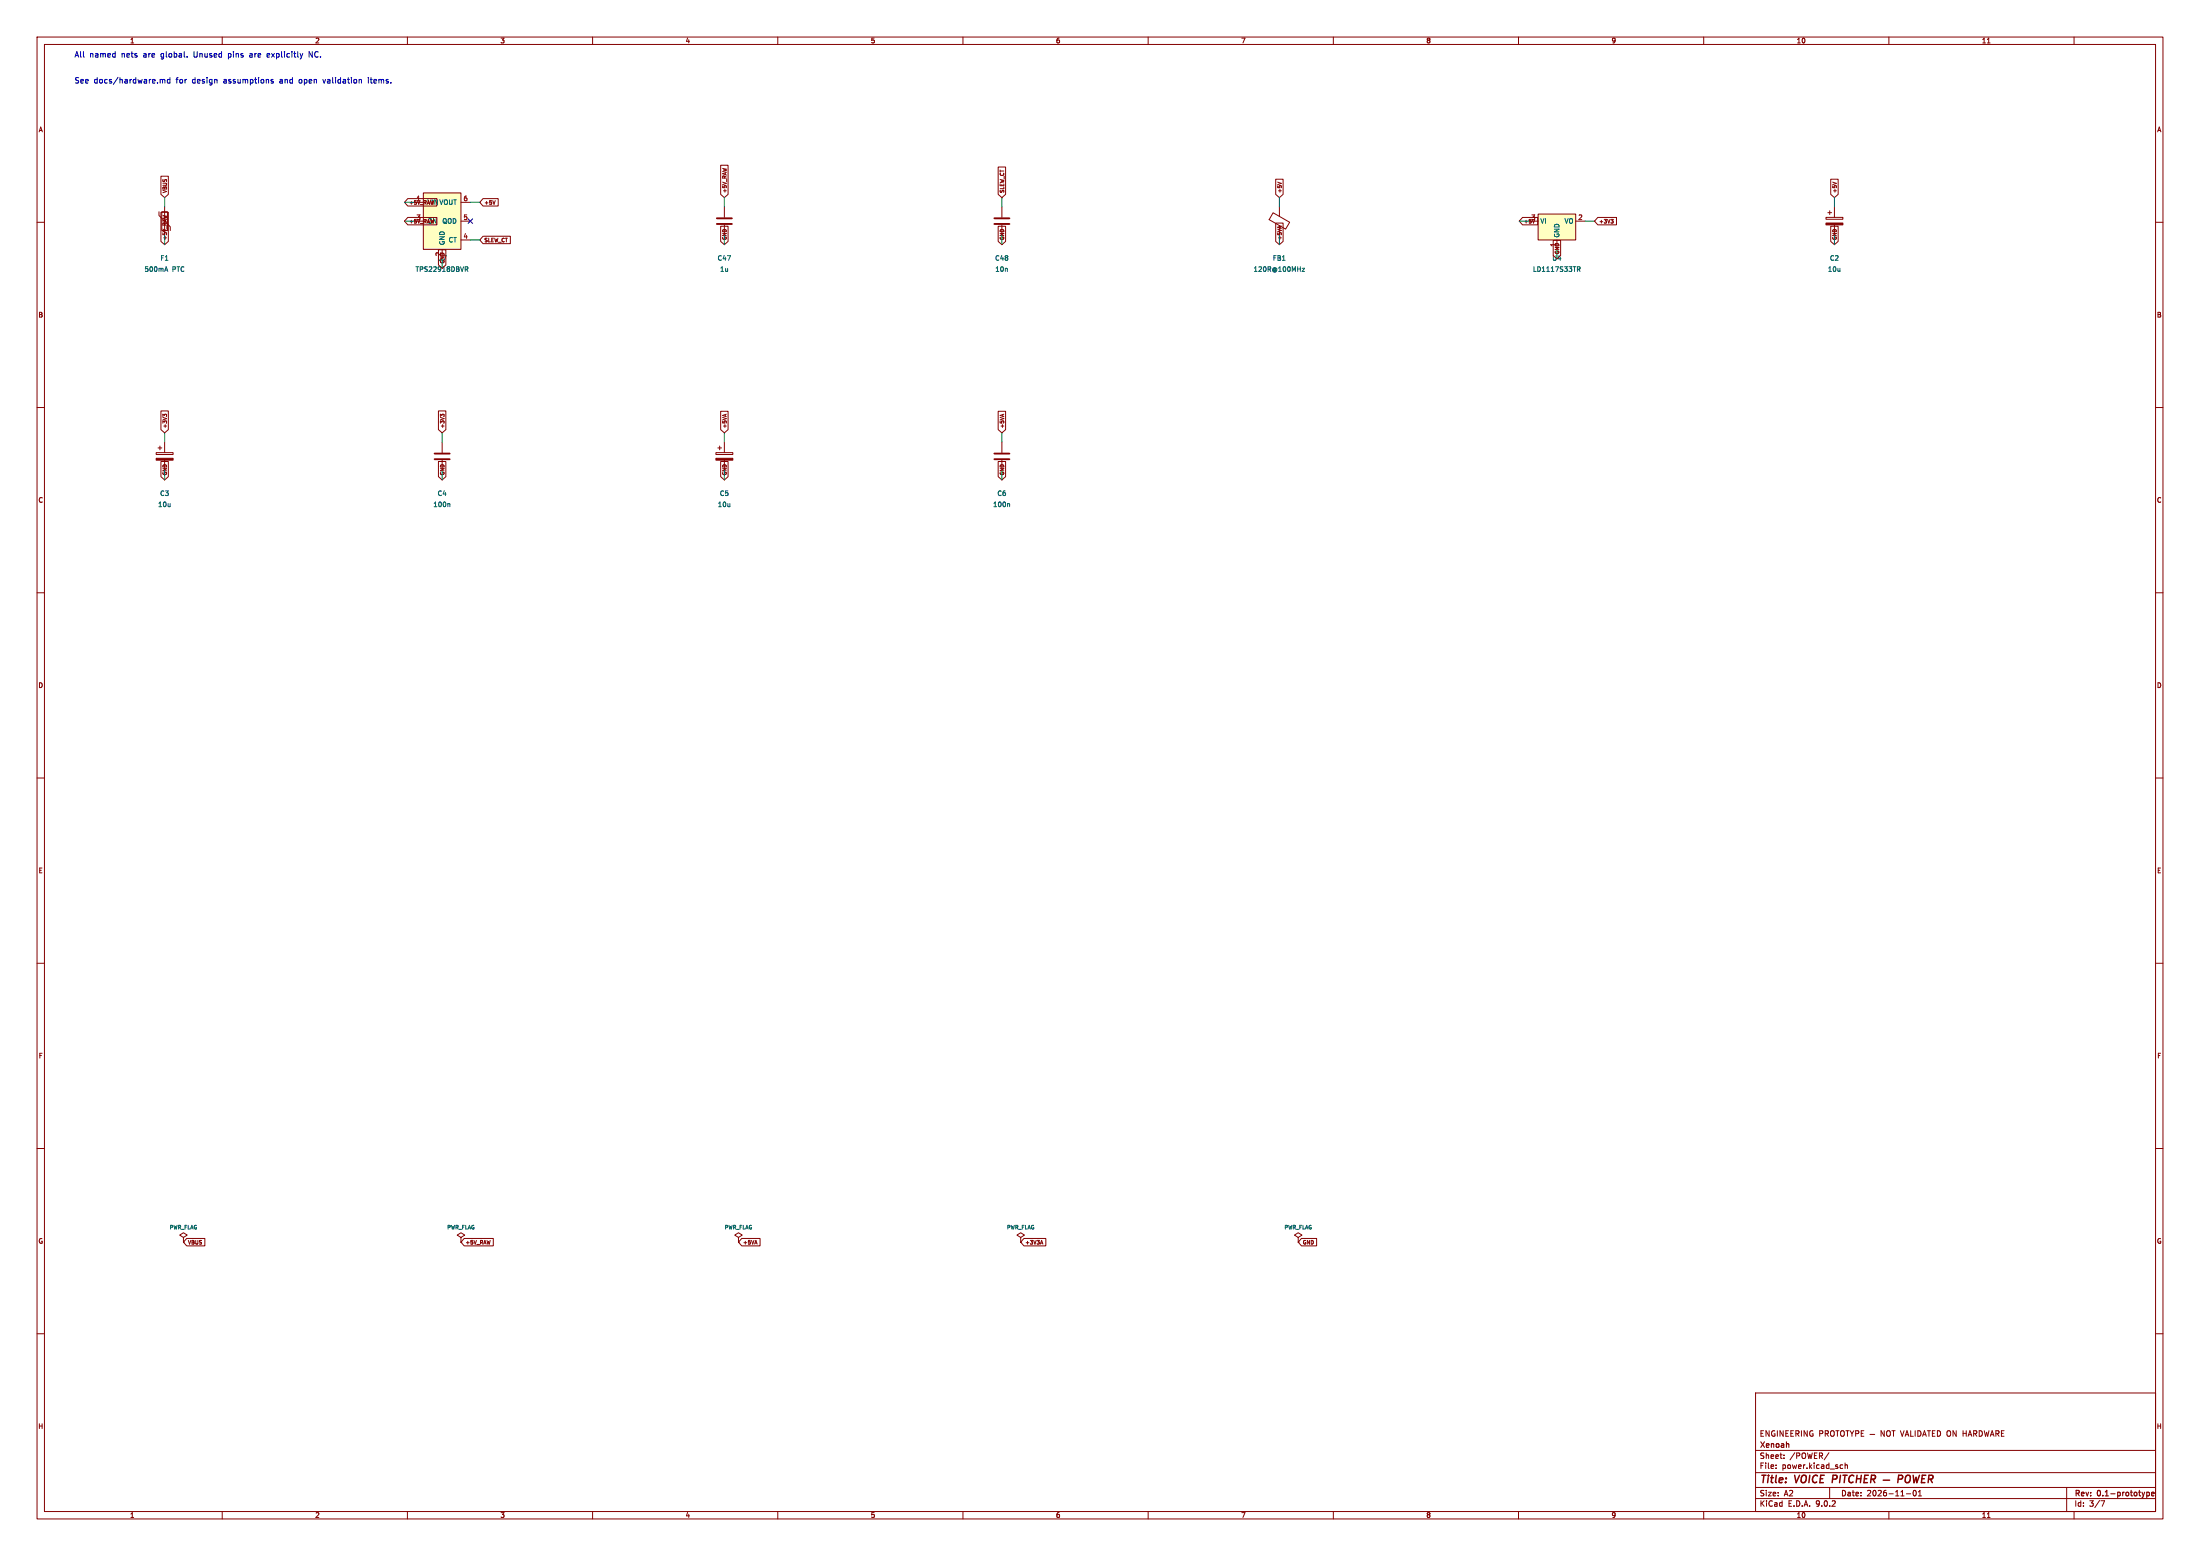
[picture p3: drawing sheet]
(kicad_sch (version 20250114) (generator "eeschema") (paper "A2")
   (title_block (title "VOICE PITCHER — POWER") (date "2026-11-01") (rev "0.1-prototype")
    (company "Xenoah") (comment 1 "ENGINEERING PROTOTYPE — NOT VALIDATED ON HARDWARE"))
(lib_symbols (symbol "Device:C" (pin_numbers (hide yes)) (pin_names (offset 0.254)) (exclude_from_sim no) (in_bom yes) (on_board yes) (property "Reference" "C" (at 0.635 2.54 0) (effects (font (size 1.27 1.27)) (justify left))) (property "Value" "C" (at 0.635 -2.54 0) (effects (font (size 1.27 1.27)) (justify left))) (property "Footprint" "" (at 0.9652 -3.81 0) (effects (font (size 1.27 1.27)) (hide yes))) (property "Datasheet" "~" (at 0 0 0) (effects (font (size 1.27 1.27)) (hide yes))) (property "Description" "Unpolarized capacitor" (at 0 0 0) (effects (font (size 1.27 1.27)) (hide yes))) (property "ki_keywords" "cap capacitor" (at 0 0 0) (effects (font (size 1.27 1.27)) (hide yes))) (property "ki_fp_filters" "C_*" (at 0 0 0) (effects (font (size 1.27 1.27)) (hide yes))) (symbol "C_0_1" (polyline (pts (xy -2.032 0.762) (xy 2.032 0.762)) (stroke (width 0.508) (type default)) (fill (type none))) (polyline (pts (xy -2.032 -0.762) (xy 2.032 -0.762)) (stroke (width 0.508) (type default)) (fill (type none)))) (symbol "C_1_1" (pin passive line (at 0 3.81 270) (length 2.794) (name "~" (effects (font (size 1.27 1.27)))) (number "1" (effects (font (size 1.27 1.27))))) (pin passive line (at 0 -3.81 90) (length 2.794) (name "~" (effects (font (size 1.27 1.27)))) (number "2" (effects (font (size 1.27 1.27)))))) (embedded_fonts no))
(symbol "Device:C_Polarized" (pin_numbers (hide yes)) (pin_names (offset 0.254)) (exclude_from_sim no) (in_bom yes) (on_board yes) (property "Reference" "C" (at 0.635 2.54 0) (effects (font (size 1.27 1.27)) (justify left))) (property "Value" "C_Polarized" (at 0.635 -2.54 0) (effects (font (size 1.27 1.27)) (justify left))) (property "Footprint" "" (at 0.9652 -3.81 0) (effects (font (size 1.27 1.27)) (hide yes))) (property "Datasheet" "~" (at 0 0 0) (effects (font (size 1.27 1.27)) (hide yes))) (property "Description" "Polarized capacitor" (at 0 0 0) (effects (font (size 1.27 1.27)) (hide yes))) (property "ki_keywords" "cap capacitor" (at 0 0 0) (effects (font (size 1.27 1.27)) (hide yes))) (property "ki_fp_filters" "CP_*" (at 0 0 0) (effects (font (size 1.27 1.27)) (hide yes))) (symbol "C_Polarized_0_1" (rectangle (start -2.286 0.508) (end 2.286 1.016) (stroke (width 0) (type default)) (fill (type none))) (polyline (pts (xy -1.778 2.286) (xy -0.762 2.286)) (stroke (width 0) (type default)) (fill (type none))) (polyline (pts (xy -1.27 2.794) (xy -1.27 1.778)) (stroke (width 0) (type default)) (fill (type none))) (rectangle (start 2.286 -0.508) (end -2.286 -1.016) (stroke (width 0) (type default)) (fill (type outline)))) (symbol "C_Polarized_1_1" (pin passive line (at 0 3.81 270) (length 2.794) (name "~" (effects (font (size 1.27 1.27)))) (number "1" (effects (font (size 1.27 1.27))))) (pin passive line (at 0 -3.81 90) (length 2.794) (name "~" (effects (font (size 1.27 1.27)))) (number "2" (effects (font (size 1.27 1.27)))))) (embedded_fonts no))
(symbol "Device:FerriteBead" (pin_numbers (hide yes)) (pin_names (offset 0)) (exclude_from_sim no) (in_bom yes) (on_board yes) (property "Reference" "FB" (at -3.81 0.635 90) (effects (font (size 1.27 1.27)))) (property "Value" "FerriteBead" (at 3.81 0 90) (effects (font (size 1.27 1.27)))) (property "Footprint" "" (at -1.778 0 90) (effects (font (size 1.27 1.27)) (hide yes))) (property "Datasheet" "~" (at 0 0 0) (effects (font (size 1.27 1.27)) (hide yes))) (property "Description" "Ferrite bead" (at 0 0 0) (effects (font (size 1.27 1.27)) (hide yes))) (property "ki_keywords" "L ferrite bead inductor filter" (at 0 0 0) (effects (font (size 1.27 1.27)) (hide yes))) (property "ki_fp_filters" "Inductor_* L_* *Ferrite*" (at 0 0 0) (effects (font (size 1.27 1.27)) (hide yes))) (symbol "FerriteBead_0_1" (polyline (pts (xy -2.7686 0.4064) (xy -1.7018 2.2606) (xy 2.7686 -0.3048) (xy 1.6764 -2.159) (xy -2.7686 0.4064)) (stroke (width 0) (type default)) (fill (type none))) (polyline (pts (xy 0 1.27) (xy 0 1.2954)) (stroke (width 0) (type default)) (fill (type none))) (polyline (pts (xy 0 -1.27) (xy 0 -1.2192)) (stroke (width 0) (type default)) (fill (type none)))) (symbol "FerriteBead_1_1" (pin passive line (at 0 3.81 270) (length 2.54) (name "~" (effects (font (size 1.27 1.27)))) (number "1" (effects (font (size 1.27 1.27))))) (pin passive line (at 0 -3.81 90) (length 2.54) (name "~" (effects (font (size 1.27 1.27)))) (number "2" (effects (font (size 1.27 1.27)))))) (embedded_fonts no))
(symbol "Device:Polyfuse" (pin_numbers (hide yes)) (pin_names (offset 0)) (exclude_from_sim no) (in_bom yes) (on_board yes) (property "Reference" "F" (at -2.54 0 90) (effects (font (size 1.27 1.27)))) (property "Value" "Polyfuse" (at 2.54 0 90) (effects (font (size 1.27 1.27)))) (property "Footprint" "" (at 1.27 -5.08 0) (effects (font (size 1.27 1.27)) (justify left) (hide yes))) (property "Datasheet" "~" (at 0 0 0) (effects (font (size 1.27 1.27)) (hide yes))) (property "Description" "Resettable fuse, polymeric positive temperature coefficient" (at 0 0 0) (effects (font (size 1.27 1.27)) (hide yes))) (property "ki_keywords" "resettable fuse PTC PPTC polyfuse polyswitch" (at 0 0 0) (effects (font (size 1.27 1.27)) (hide yes))) (property "ki_fp_filters" "*polyfuse* *PTC*" (at 0 0 0) (effects (font (size 1.27 1.27)) (hide yes))) (symbol "Polyfuse_0_1" (polyline (pts (xy -1.524 2.54) (xy -1.524 1.524) (xy 1.524 -1.524) (xy 1.524 -2.54)) (stroke (width 0) (type default)) (fill (type none))) (rectangle (start -0.762 2.54) (end 0.762 -2.54) (stroke (width 0.254) (type default)) (fill (type none))) (polyline (pts (xy 0 2.54) (xy 0 -2.54)) (stroke (width 0) (type default)) (fill (type none)))) (symbol "Polyfuse_1_1" (pin passive line (at 0 3.81 270) (length 1.27) (name "~" (effects (font (size 1.27 1.27)))) (number "1" (effects (font (size 1.27 1.27))))) (pin passive line (at 0 -3.81 90) (length 1.27) (name "~" (effects (font (size 1.27 1.27)))) (number "2" (effects (font (size 1.27 1.27)))))) (embedded_fonts no))
(symbol "Regulator_Linear:LD1117S33TR_SOT223" (property "Reference" "U" (at -3.81 3.175 0) (effects (font (size 1.27 1.27)))) (property "Value" "LD1117S33TR_SOT223" (at 0 3.175 0) (effects (font (size 1.27 1.27)) (justify left))) (property "Footprint" "Package_TO_SOT_SMD:SOT-223-3_TabPin2" (at 0 5.08 0) (effects (font (size 1.27 1.27)) (hide yes))) (property "Datasheet" "http://www.st.com/st-web-ui/static/active/en/resource/technical/document/datasheet/CD00000544.pdf" (at 2.54 -6.35 0) (effects (font (size 1.27 1.27)) (hide yes))) (property "Description" "800mA Fixed Low Drop Positive Voltage Regulator, Fixed Output 3.3V, SOT-223" (at 0 0 0) (effects (font (size 1.27 1.27)) (hide yes))) (property "ki_keywords" "REGULATOR LDO 3.3V" (at 0 0 0) (effects (font (size 1.27 1.27)) (hide yes))) (property "ki_fp_filters" "SOT?223*TabPin2*" (at 0 0 0) (effects (font (size 1.27 1.27)) (hide yes))) (exclude_from_sim no) (in_bom yes) (on_board yes) (symbol "LD1117S33TR_SOT223_0_1" (rectangle (start -5.08 -5.08) (end 5.08 1.905) (stroke (width 0.254) (type default)) (fill (type background)))) (symbol "LD1117S33TR_SOT223_1_1" (pin power_in line (at -7.62 0 0) (length 2.54) (name "VI" (effects (font (size 1.27 1.27)))) (number "3" (effects (font (size 1.27 1.27))))) (pin power_in line (at 0 -7.62 90) (length 2.54) (name "GND" (effects (font (size 1.27 1.27)))) (number "1" (effects (font (size 1.27 1.27))))) (pin power_out line (at 7.62 0 180) (length 2.54) (name "VO" (effects (font (size 1.27 1.27)))) (number "2" (effects (font (size 1.27 1.27)))))) (embedded_fonts no))
(symbol "VoicePitcher:TPS22918" (pin_names (offset 1.016)) (in_bom yes) (on_board yes) (property "Reference" "U" (at 0 10.16 0) (effects (font (size 1.27 1.27)))) (property "Value" "TPS22918" (at 0 12.7 0) (effects (font (size 1.27 1.27)))) (symbol "TPS22918_0_1" (rectangle (start -5.08 7.62) (end 5.08 -7.62) (stroke (width 0.254) (type default)) (fill (type background)))) (symbol "TPS22918_1_1" (pin power_in line (at -7.62 5.08 0) (length 2.54) (name "VIN" (effects (font (size 1.27 1.27)))) (number "1" (effects (font (size 1.27 1.27))))) (pin power_in line (at 0 -10.16 90) (length 2.54) (name "GND" (effects (font (size 1.27 1.27)))) (number "2" (effects (font (size 1.27 1.27))))) (pin input line (at -7.62 0 0) (length 2.54) (name "ON" (effects (font (size 1.27 1.27)))) (number "3" (effects (font (size 1.27 1.27))))) (pin passive line (at 7.62 -5.08 180) (length 2.54) (name "CT" (effects (font (size 1.27 1.27)))) (number "4" (effects (font (size 1.27 1.27))))) (pin passive line (at 7.62 0 180) (length 2.54) (name "QOD" (effects (font (size 1.27 1.27)))) (number "5" (effects (font (size 1.27 1.27))))) (pin power_out line (at 7.62 5.08 180) (length 2.54) (name "VOUT" (effects (font (size 1.27 1.27)))) (number "6" (effects (font (size 1.27 1.27)))))))
(symbol "power:PWR_FLAG" (power) (pin_numbers (hide yes)) (pin_names (offset 0) (hide yes)) (exclude_from_sim no) (in_bom yes) (on_board yes) (property "Reference" "#FLG" (at 0 1.905 0) (effects (font (size 1.27 1.27)) (hide yes))) (property "Value" "PWR_FLAG" (at 0 3.81 0) (effects (font (size 1.27 1.27)))) (property "Footprint" "" (at 0 0 0) (effects (font (size 1.27 1.27)) (hide yes))) (property "Datasheet" "~" (at 0 0 0) (effects (font (size 1.27 1.27)) (hide yes))) (property "Description" "Special symbol for telling ERC where power comes from" (at 0 0 0) (effects (font (size 1.27 1.27)) (hide yes))) (property "ki_keywords" "flag power" (at 0 0 0) (effects (font (size 1.27 1.27)) (hide yes))) (symbol "PWR_FLAG_0_0" (pin power_out line (at 0 0 90) (length 0) (name "~" (effects (font (size 1.27 1.27)))) (number "1" (effects (font (size 1.27 1.27)))))) (symbol "PWR_FLAG_0_1" (polyline (pts (xy 0 0) (xy 0 1.27) (xy -1.016 1.905) (xy 0 2.54) (xy 1.016 1.905) (xy 0 1.27)) (stroke (width 0) (type default)) (fill (type none)))) (embedded_fonts no)))
(text "All named nets are global. Unused pins are explicitly NC." (at 20 15 0) (effects (font (size 1.5 1.5)) (justify left)))
(text "See docs/hardware.md for design assumptions and open validation items." (at 20 22 0) (effects (font (size 1.5 1.5)) (justify left)))
(symbol (lib_id "Device:Polyfuse") (at 44.45 59.69 0) (unit 1) (in_bom yes) (on_board yes) (dnp no) (property "Reference" "F1" (at 44.45 69.69 0) (effects (font (size 1.27 1.27))))
    (property "Value" "500mA PTC" (at 44.45 72.69 0) (effects (font (size 1.27 1.27))))
    (property "Footprint" "VoicePitcher:Fuse__Fuse_1206_3216Metric" (at 44.45 59.69 0) (effects (font (size 1 1)) (hide yes)))
    (property "MPN" "1206L050YR" (at 44.45 59.69 0) (effects (font (size 1 1)) (hide yes)))
    (property "LCSC" "" (at 44.45 59.69 0) (effects (font (size 1 1)) (hide yes))))
(wire (pts (xy 44.45 55.879999999999995) (xy 44.45 53.34)) (stroke (width 0) (type default)))
(global_label "VBUS" (shape input) (at 44.45 53.34 270) (effects (font (size 1 1)) (justify left))
    (property "Intersheetrefs" "${INTERSHEET_REFS}" (at 44.45 53.34 270) (effects (font (size 1 1)) (hide yes))))
(wire (pts (xy 44.45 63.5) (xy 44.45 66.04)) (stroke (width 0) (type default)))
(global_label "+5V_RAW" (shape input) (at 44.45 66.04 90) (effects (font (size 1 1)) (justify left))
    (property "Intersheetrefs" "${INTERSHEET_REFS}" (at 44.45 66.04 90) (effects (font (size 1 1)) (hide yes))))
(symbol (lib_id "VoicePitcher:TPS22918") (at 119.38 59.69 0) (unit 1) (in_bom yes) (on_board yes) (dnp no) (property "Reference" "U7" (at 119.38 69.69 0) (effects (font (size 1.27 1.27))))
    (property "Value" "TPS22918DBVR" (at 119.38 72.69 0) (effects (font (size 1.27 1.27))))
    (property "Footprint" "VoicePitcher:Package_TO_SOT_SMD__SOT-23-6" (at 119.38 59.69 0) (effects (font (size 1 1)) (hide yes)))
    (property "MPN" "TPS22918DBVR" (at 119.38 59.69 0) (effects (font (size 1 1)) (hide yes)))
    (property "LCSC" "" (at 119.38 59.69 0) (effects (font (size 1 1)) (hide yes))))
(wire (pts (xy 111.75999999999999 54.61) (xy 109.22 54.61)) (stroke (width 0) (type default)))
(global_label "+5V_RAW" (shape input) (at 109.22 54.61 0) (effects (font (size 1 1)) (justify left))
    (property "Intersheetrefs" "${INTERSHEET_REFS}" (at 109.22 54.61 0) (effects (font (size 1 1)) (hide yes))))
(wire (pts (xy 119.38 69.85) (xy 119.38 72.39)) (stroke (width 0) (type default)))
(global_label "GND" (shape input) (at 119.38 72.39 90) (effects (font (size 1 1)) (justify left))
    (property "Intersheetrefs" "${INTERSHEET_REFS}" (at 119.38 72.39 90) (effects (font (size 1 1)) (hide yes))))
(wire (pts (xy 111.75999999999999 59.69) (xy 109.22 59.69)) (stroke (width 0) (type default)))
(global_label "+5V_RAW" (shape input) (at 109.22 59.69 0) (effects (font (size 1 1)) (justify left))
    (property "Intersheetrefs" "${INTERSHEET_REFS}" (at 109.22 59.69 0) (effects (font (size 1 1)) (hide yes))))
(wire (pts (xy 127.0 64.77) (xy 129.54 64.77)) (stroke (width 0) (type default)))
(global_label "SLEW_CT" (shape input) (at 129.54 64.77 180) (effects (font (size 1 1)) (justify left))
    (property "Intersheetrefs" "${INTERSHEET_REFS}" (at 129.54 64.77 180) (effects (font (size 1 1)) (hide yes))))
(no_connect (at 127.0 59.69))
(wire (pts (xy 127.0 54.61) (xy 129.54 54.61)) (stroke (width 0) (type default)))
(global_label "+5V" (shape input) (at 129.54 54.61 180) (effects (font (size 1 1)) (justify left))
    (property "Intersheetrefs" "${INTERSHEET_REFS}" (at 129.54 54.61 180) (effects (font (size 1 1)) (hide yes))))
(symbol (lib_id "Device:C") (at 195.58 59.69 0) (unit 1) (in_bom yes) (on_board yes) (dnp no) (property "Reference" "C47" (at 195.58 69.69 0) (effects (font (size 1.27 1.27))))
    (property "Value" "1u" (at 195.58 72.69 0) (effects (font (size 1.27 1.27))))
    (property "Footprint" "VoicePitcher:Capacitor_SMD__C_0603_1608Metric" (at 195.58 59.69 0) (effects (font (size 1 1)) (hide yes)))
    (property "MPN" "GRM188R71C105KA12D" (at 195.58 59.69 0) (effects (font (size 1 1)) (hide yes)))
    (property "LCSC" "" (at 195.58 59.69 0) (effects (font (size 1 1)) (hide yes))))
(wire (pts (xy 195.58 55.879999999999995) (xy 195.58 53.34)) (stroke (width 0) (type default)))
(global_label "+5V_RAW" (shape input) (at 195.58 53.34 270) (effects (font (size 1 1)) (justify left))
    (property "Intersheetrefs" "${INTERSHEET_REFS}" (at 195.58 53.34 270) (effects (font (size 1 1)) (hide yes))))
(wire (pts (xy 195.58 63.5) (xy 195.58 66.04)) (stroke (width 0) (type default)))
(global_label "GND" (shape input) (at 195.58 66.04 90) (effects (font (size 1 1)) (justify left))
    (property "Intersheetrefs" "${INTERSHEET_REFS}" (at 195.58 66.04 90) (effects (font (size 1 1)) (hide yes))))
(symbol (lib_id "Device:C") (at 270.51 59.69 0) (unit 1) (in_bom yes) (on_board yes) (dnp no) (property "Reference" "C48" (at 270.51 69.69 0) (effects (font (size 1.27 1.27))))
    (property "Value" "10n" (at 270.51 72.69 0) (effects (font (size 1.27 1.27))))
    (property "Footprint" "VoicePitcher:Capacitor_SMD__C_0603_1608Metric" (at 270.51 59.69 0) (effects (font (size 1 1)) (hide yes)))
    (property "MPN" "GRM188R71E103KA01D" (at 270.51 59.69 0) (effects (font (size 1 1)) (hide yes)))
    (property "LCSC" "" (at 270.51 59.69 0) (effects (font (size 1 1)) (hide yes))))
(wire (pts (xy 270.51 55.879999999999995) (xy 270.51 53.34)) (stroke (width 0) (type default)))
(global_label "SLEW_CT" (shape input) (at 270.51 53.34 270) (effects (font (size 1 1)) (justify left))
    (property "Intersheetrefs" "${INTERSHEET_REFS}" (at 270.51 53.34 270) (effects (font (size 1 1)) (hide yes))))
(wire (pts (xy 270.51 63.5) (xy 270.51 66.04)) (stroke (width 0) (type default)))
(global_label "GND" (shape input) (at 270.51 66.04 90) (effects (font (size 1 1)) (justify left))
    (property "Intersheetrefs" "${INTERSHEET_REFS}" (at 270.51 66.04 90) (effects (font (size 1 1)) (hide yes))))
(symbol (lib_id "Device:FerriteBead") (at 345.44 59.69 0) (unit 1) (in_bom yes) (on_board yes) (dnp no) (property "Reference" "FB1" (at 345.44 69.69 0) (effects (font (size 1.27 1.27))))
    (property "Value" "120R@100MHz" (at 345.44 72.69 0) (effects (font (size 1.27 1.27))))
    (property "Footprint" "VoicePitcher:Inductor_SMD__L_0805_2012Metric" (at 345.44 59.69 0) (effects (font (size 1 1)) (hide yes)))
    (property "MPN" "BLM21PG121SN1D" (at 345.44 59.69 0) (effects (font (size 1 1)) (hide yes)))
    (property "LCSC" "" (at 345.44 59.69 0) (effects (font (size 1 1)) (hide yes))))
(wire (pts (xy 345.44 55.879999999999995) (xy 345.44 53.34)) (stroke (width 0) (type default)))
(global_label "+5V" (shape input) (at 345.44 53.34 270) (effects (font (size 1 1)) (justify left))
    (property "Intersheetrefs" "${INTERSHEET_REFS}" (at 345.44 53.34 270) (effects (font (size 1 1)) (hide yes))))
(wire (pts (xy 345.44 63.5) (xy 345.44 66.04)) (stroke (width 0) (type default)))
(global_label "+5VA" (shape input) (at 345.44 66.04 90) (effects (font (size 1 1)) (justify left))
    (property "Intersheetrefs" "${INTERSHEET_REFS}" (at 345.44 66.04 90) (effects (font (size 1 1)) (hide yes))))
(symbol (lib_id "Regulator_Linear:LD1117S33TR_SOT223") (at 420.37 59.69 0) (unit 1) (in_bom yes) (on_board yes) (dnp no) (property "Reference" "U4" (at 420.37 69.69 0) (effects (font (size 1.27 1.27))))
    (property "Value" "LD1117S33TR" (at 420.37 72.69 0) (effects (font (size 1.27 1.27))))
    (property "Footprint" "VoicePitcher:Package_TO_SOT_SMD__SOT-223-3_TabPin2" (at 420.37 59.69 0) (effects (font (size 1 1)) (hide yes)))
    (property "MPN" "LD1117S33TR" (at 420.37 59.69 0) (effects (font (size 1 1)) (hide yes)))
    (property "LCSC" "" (at 420.37 59.69 0) (effects (font (size 1 1)) (hide yes))))
(wire (pts (xy 412.75 59.69) (xy 410.21 59.69)) (stroke (width 0) (type default)))
(global_label "+5V" (shape input) (at 410.21 59.69 0) (effects (font (size 1 1)) (justify left))
    (property "Intersheetrefs" "${INTERSHEET_REFS}" (at 410.21 59.69 0) (effects (font (size 1 1)) (hide yes))))
(wire (pts (xy 420.37 67.31) (xy 420.37 69.85)) (stroke (width 0) (type default)))
(global_label "GND" (shape input) (at 420.37 69.85 90) (effects (font (size 1 1)) (justify left))
    (property "Intersheetrefs" "${INTERSHEET_REFS}" (at 420.37 69.85 90) (effects (font (size 1 1)) (hide yes))))
(wire (pts (xy 427.99 59.69) (xy 430.53 59.69)) (stroke (width 0) (type default)))
(global_label "+3V3" (shape input) (at 430.53 59.69 180) (effects (font (size 1 1)) (justify left))
    (property "Intersheetrefs" "${INTERSHEET_REFS}" (at 430.53 59.69 180) (effects (font (size 1 1)) (hide yes))))
(symbol (lib_id "Device:C_Polarized") (at 495.3 59.69 0) (unit 1) (in_bom yes) (on_board yes) (dnp no) (property "Reference" "C2" (at 495.3 69.69 0) (effects (font (size 1.27 1.27))))
    (property "Value" "10u" (at 495.3 72.69 0) (effects (font (size 1.27 1.27))))
    (property "Footprint" "VoicePitcher:Capacitor_SMD__CP_Elec_4x5.8" (at 495.3 59.69 0) (effects (font (size 1 1)) (hide yes)))
    (property "MPN" "UWT1C100MCL1GB" (at 495.3 59.69 0) (effects (font (size 1 1)) (hide yes)))
    (property "LCSC" "" (at 495.3 59.69 0) (effects (font (size 1 1)) (hide yes))))
(wire (pts (xy 495.3 55.879999999999995) (xy 495.3 53.34)) (stroke (width 0) (type default)))
(global_label "+5V" (shape input) (at 495.3 53.34 270) (effects (font (size 1 1)) (justify left))
    (property "Intersheetrefs" "${INTERSHEET_REFS}" (at 495.3 53.34 270) (effects (font (size 1 1)) (hide yes))))
(wire (pts (xy 495.3 63.5) (xy 495.3 66.04)) (stroke (width 0) (type default)))
(global_label "GND" (shape input) (at 495.3 66.04 90) (effects (font (size 1 1)) (justify left))
    (property "Intersheetrefs" "${INTERSHEET_REFS}" (at 495.3 66.04 90) (effects (font (size 1 1)) (hide yes))))
(symbol (lib_id "Device:C_Polarized") (at 44.45 123.19 0) (unit 1) (in_bom yes) (on_board yes) (dnp no) (property "Reference" "C3" (at 44.45 133.19 0) (effects (font (size 1.27 1.27))))
    (property "Value" "10u" (at 44.45 136.19 0) (effects (font (size 1.27 1.27))))
    (property "Footprint" "VoicePitcher:Capacitor_SMD__CP_Elec_4x5.8" (at 44.45 123.19 0) (effects (font (size 1 1)) (hide yes)))
    (property "MPN" "UWT1C100MCL1GB" (at 44.45 123.19 0) (effects (font (size 1 1)) (hide yes)))
    (property "LCSC" "" (at 44.45 123.19 0) (effects (font (size 1 1)) (hide yes))))
(wire (pts (xy 44.45 119.38) (xy 44.45 116.84)) (stroke (width 0) (type default)))
(global_label "+3V3" (shape input) (at 44.45 116.84 270) (effects (font (size 1 1)) (justify left))
    (property "Intersheetrefs" "${INTERSHEET_REFS}" (at 44.45 116.84 270) (effects (font (size 1 1)) (hide yes))))
(wire (pts (xy 44.45 127.0) (xy 44.45 129.54)) (stroke (width 0) (type default)))
(global_label "GND" (shape input) (at 44.45 129.54 90) (effects (font (size 1 1)) (justify left))
    (property "Intersheetrefs" "${INTERSHEET_REFS}" (at 44.45 129.54 90) (effects (font (size 1 1)) (hide yes))))
(symbol (lib_id "Device:C") (at 119.38 123.19 0) (unit 1) (in_bom yes) (on_board yes) (dnp no) (property "Reference" "C4" (at 119.38 133.19 0) (effects (font (size 1.27 1.27))))
    (property "Value" "100n" (at 119.38 136.19 0) (effects (font (size 1.27 1.27))))
    (property "Footprint" "VoicePitcher:Capacitor_SMD__C_0603_1608Metric" (at 119.38 123.19 0) (effects (font (size 1 1)) (hide yes)))
    (property "MPN" "CC0603KRX7R9BB104" (at 119.38 123.19 0) (effects (font (size 1 1)) (hide yes)))
    (property "LCSC" "C14663" (at 119.38 123.19 0) (effects (font (size 1 1)) (hide yes))))
(wire (pts (xy 119.38 119.38) (xy 119.38 116.84)) (stroke (width 0) (type default)))
(global_label "+3V3" (shape input) (at 119.38 116.84 270) (effects (font (size 1 1)) (justify left))
    (property "Intersheetrefs" "${INTERSHEET_REFS}" (at 119.38 116.84 270) (effects (font (size 1 1)) (hide yes))))
(wire (pts (xy 119.38 127.0) (xy 119.38 129.54)) (stroke (width 0) (type default)))
(global_label "GND" (shape input) (at 119.38 129.54 90) (effects (font (size 1 1)) (justify left))
    (property "Intersheetrefs" "${INTERSHEET_REFS}" (at 119.38 129.54 90) (effects (font (size 1 1)) (hide yes))))
(symbol (lib_id "Device:C_Polarized") (at 195.58 123.19 0) (unit 1) (in_bom yes) (on_board yes) (dnp no) (property "Reference" "C5" (at 195.58 133.19 0) (effects (font (size 1.27 1.27))))
    (property "Value" "10u" (at 195.58 136.19 0) (effects (font (size 1.27 1.27))))
    (property "Footprint" "VoicePitcher:Capacitor_SMD__CP_Elec_4x5.8" (at 195.58 123.19 0) (effects (font (size 1 1)) (hide yes)))
    (property "MPN" "UWT1C100MCL1GB" (at 195.58 123.19 0) (effects (font (size 1 1)) (hide yes)))
    (property "LCSC" "" (at 195.58 123.19 0) (effects (font (size 1 1)) (hide yes))))
(wire (pts (xy 195.58 119.38) (xy 195.58 116.84)) (stroke (width 0) (type default)))
(global_label "+5VA" (shape input) (at 195.58 116.84 270) (effects (font (size 1 1)) (justify left))
    (property "Intersheetrefs" "${INTERSHEET_REFS}" (at 195.58 116.84 270) (effects (font (size 1 1)) (hide yes))))
(wire (pts (xy 195.58 127.0) (xy 195.58 129.54)) (stroke (width 0) (type default)))
(global_label "GND" (shape input) (at 195.58 129.54 90) (effects (font (size 1 1)) (justify left))
    (property "Intersheetrefs" "${INTERSHEET_REFS}" (at 195.58 129.54 90) (effects (font (size 1 1)) (hide yes))))
(symbol (lib_id "Device:C") (at 270.51 123.19 0) (unit 1) (in_bom yes) (on_board yes) (dnp no) (property "Reference" "C6" (at 270.51 133.19 0) (effects (font (size 1.27 1.27))))
    (property "Value" "100n" (at 270.51 136.19 0) (effects (font (size 1.27 1.27))))
    (property "Footprint" "VoicePitcher:Capacitor_SMD__C_0603_1608Metric" (at 270.51 123.19 0) (effects (font (size 1 1)) (hide yes)))
    (property "MPN" "CC0603KRX7R9BB104" (at 270.51 123.19 0) (effects (font (size 1 1)) (hide yes)))
    (property "LCSC" "C14663" (at 270.51 123.19 0) (effects (font (size 1 1)) (hide yes))))
(wire (pts (xy 270.51 119.38) (xy 270.51 116.84)) (stroke (width 0) (type default)))
(global_label "+5VA" (shape input) (at 270.51 116.84 270) (effects (font (size 1 1)) (justify left))
    (property "Intersheetrefs" "${INTERSHEET_REFS}" (at 270.51 116.84 270) (effects (font (size 1 1)) (hide yes))))
(wire (pts (xy 270.51 127.0) (xy 270.51 129.54)) (stroke (width 0) (type default)))
(global_label "GND" (shape input) (at 270.51 129.54 90) (effects (font (size 1 1)) (justify left))
    (property "Intersheetrefs" "${INTERSHEET_REFS}" (at 270.51 129.54 90) (effects (font (size 1 1)) (hide yes))))
(symbol (lib_id "power:PWR_FLAG") (at 49.53 335.28 0) (unit 1) (in_bom yes) (on_board yes) (dnp no) (property "Reference" "#FLG01" (at 49.53 335.28 0) (effects (font (size 1 1)) (hide yes)))
    (property "Value" "PWR_FLAG" (at 49.53 331.28 0) (effects (font (size 1 1)))))
    (global_label "VBUS" (shape input) (at 49.53 335.28 0) (effects (font (size 1 1)) (justify left))
    (property "Intersheetrefs" "${INTERSHEET_REFS}" (at 49.53 335.28 0) (effects (font (size 1 1)) (hide yes))))
(symbol (lib_id "power:PWR_FLAG") (at 124.46 335.28 0) (unit 1) (in_bom yes) (on_board yes) (dnp no) (property "Reference" "#FLG02" (at 124.46 335.28 0) (effects (font (size 1 1)) (hide yes)))
    (property "Value" "PWR_FLAG" (at 124.46 331.28 0) (effects (font (size 1 1)))))
    (global_label "+5V_RAW" (shape input) (at 124.46 335.28 0) (effects (font (size 1 1)) (justify left))
    (property "Intersheetrefs" "${INTERSHEET_REFS}" (at 124.46 335.28 0) (effects (font (size 1 1)) (hide yes))))
(symbol (lib_id "power:PWR_FLAG") (at 199.39 335.28 0) (unit 1) (in_bom yes) (on_board yes) (dnp no) (property "Reference" "#FLG03" (at 199.39 335.28 0) (effects (font (size 1 1)) (hide yes)))
    (property "Value" "PWR_FLAG" (at 199.39 331.28 0) (effects (font (size 1 1)))))
    (global_label "+5VA" (shape input) (at 199.39 335.28 0) (effects (font (size 1 1)) (justify left))
    (property "Intersheetrefs" "${INTERSHEET_REFS}" (at 199.39 335.28 0) (effects (font (size 1 1)) (hide yes))))
(symbol (lib_id "power:PWR_FLAG") (at 275.59 335.28 0) (unit 1) (in_bom yes) (on_board yes) (dnp no) (property "Reference" "#FLG04" (at 275.59 335.28 0) (effects (font (size 1 1)) (hide yes)))
    (property "Value" "PWR_FLAG" (at 275.59 331.28 0) (effects (font (size 1 1)))))
    (global_label "+3V3A" (shape input) (at 275.59 335.28 0) (effects (font (size 1 1)) (justify left))
    (property "Intersheetrefs" "${INTERSHEET_REFS}" (at 275.59 335.28 0) (effects (font (size 1 1)) (hide yes))))
(symbol (lib_id "power:PWR_FLAG") (at 350.52 335.28 0) (unit 1) (in_bom yes) (on_board yes) (dnp no) (property "Reference" "#FLG05" (at 350.52 335.28 0) (effects (font (size 1 1)) (hide yes)))
    (property "Value" "PWR_FLAG" (at 350.52 331.28 0) (effects (font (size 1 1)))))
    (global_label "GND" (shape input) (at 350.52 335.28 0) (effects (font (size 1 1)) (justify left))
    (property "Intersheetrefs" "${INTERSHEET_REFS}" (at 350.52 335.28 0) (effects (font (size 1 1)) (hide yes)))))
